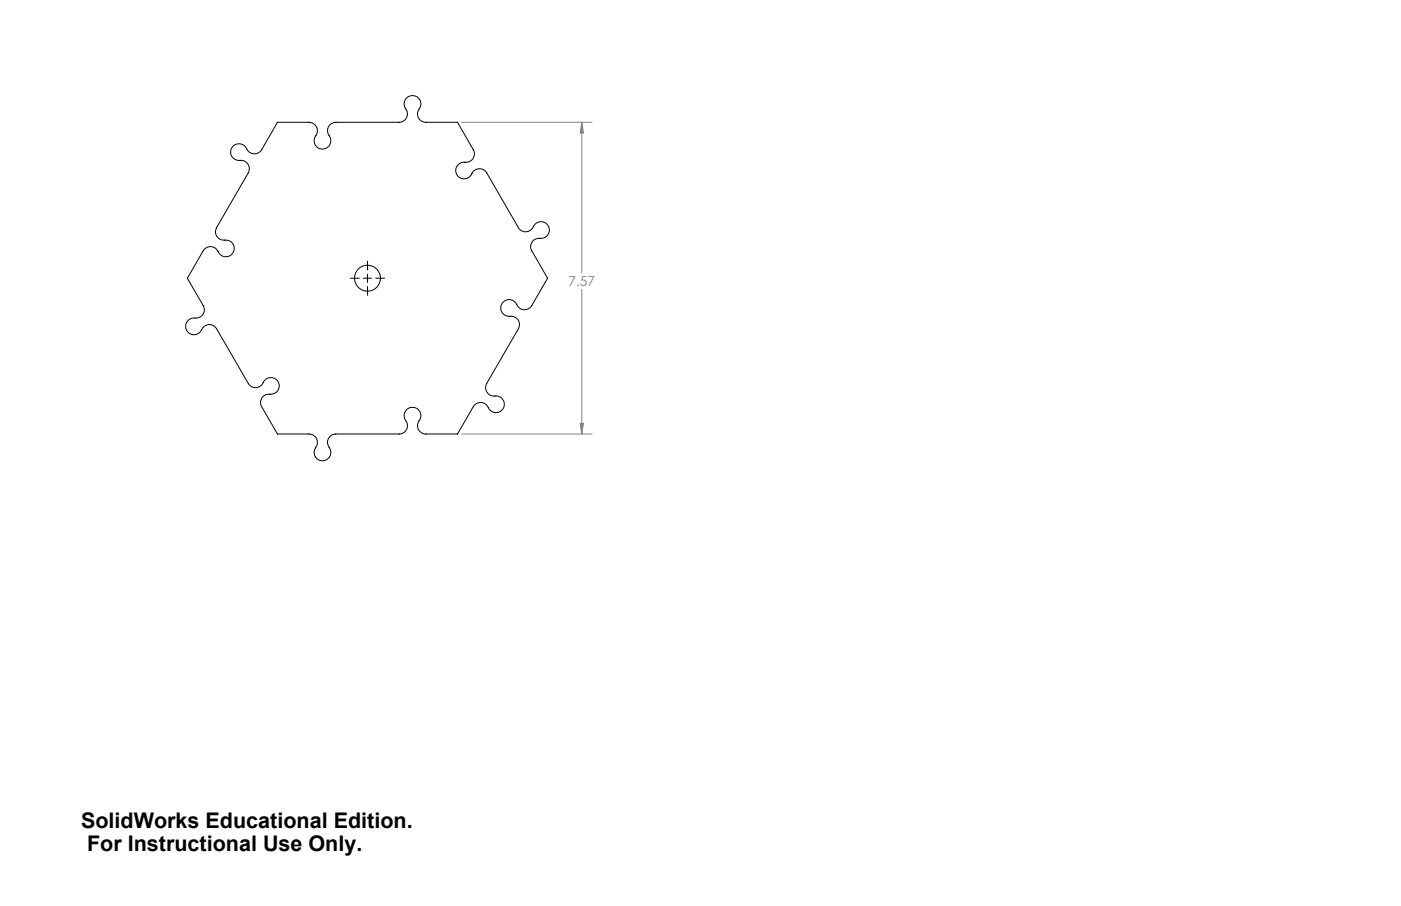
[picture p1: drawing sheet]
<svg xmlns="http://www.w3.org/2000/svg" width="432mm" height="279mm" viewBox="0 0 432 279" stroke-linecap="round" stroke-linejoin="round" font-family="sans-serif">
<path d="M142.3 37.7h40.2M179.3 37.7l.5 3.3h-1zM179.3 37.7v46.5M179.3 89.3v44.5M142.3 133.8h40.2M178.8 130.6h1l-.5 3.2z" fill="none" stroke="#808080" stroke-width=".31"/>
<path d="M108 85.8h2.7M112 85.8h2.5M113.3 80.5v2.8M113.3 84.5v2.6M113.3 88.3v2.8M115.8 85.8h2.7" fill="none" stroke="#000" stroke-width=".31"/>
<path d="M179.3 37.7l.5 3.3h-1zM178.8 130.6h1l-.5 3.2z" fill="#808080"/>
<g fill="none" stroke="#000" stroke-width=".31">
<path d="M71.9 45a2.7 2.7 0 0 1 4.4 1.4 2.6 2.6 0 0 0 4.3-.2l4.9-8.5h9.7a2.68 2.68 0 0 1 2.5 1.7 2.68 2.68 0 0 1-.7 2.9 2.62 2.62 0 0 0 3 3.6 2.62 2.62 0 0 0 1.2-4.5 2.6 2.6 0 0 1 2.3-3.7h20.1a2.69 2.69 0 0 0 1.2-4.6 2.62 2.62 0 0 1 3-3.6 2.62 2.62 0 0 1 1.1 4.6 2.56 2.56 0 0 0 2.4 3.6h9.7l4.9 8.5a2.66 2.66 0 0 1-.3 2.9 2.66 2.66 0 0 1-2.8 .9 2.63 2.63 0 0 0-2.3 2.7 2.63 2.63 0 0 0 2.4 2.6 2.63 2.63 0 0 0 2.8-2.2 2.57 2.57 0 0 1 4.3 .2l10.1 17.4a2.69 2.69 0 0 0 4.5-1.2 2.61 2.61 0 0 1 3.5-.7 2.61 2.61 0 0 1 1 3.3 2.61 2.61 0 0 1-3.2 1.4 2.59 2.59 0 0 0-2 3.9l4.9 8.4-4.9 8.4a2.65 2.65 0 0 1-2.7 1.3 2.65 2.65 0 0 1-2.2-2 2.63 2.63 0 0 0-3.4-.7 2.63 2.63 0 0 0-1.1 3.4 2.63 2.63 0 0 0 3.3 1.3 2.59 2.59 0 0 1 2 3.9l-10 17.4a2.67 2.67 0 0 0 3.3 3.3 2.62 2.62 0 0 1 1.6 4.4 2.62 2.62 0 0 1-4.5-1.3 2.6 2.6 0 0 0-4.3 .2l-4.9 8.4h-9.7a2.65 2.65 0 0 1-2.5-1.6 2.65 2.65 0 0 1 .7-2.9 2.61 2.61 0 0 0-1.2-3.4 2.61 2.61 0 0 0-3.4 .8 2.61 2.61 0 0 0 .5 3.5 2.6 2.6 0 0 1-2.4 3.6l-20.1 .1a2.69 2.69 0 0 0-1.2 4.6 2.63 2.63 0 0 1-1.1 3.3 2.63 2.63 0 0 1-3.4-.8 2.63 2.63 0 0 1 .4-3.5 2.58 2.58 0 0 0-2.4-3.7h-9.7l-4.9-8.4a2.66 2.66 0 0 1 .3-2.9 2.66 2.66 0 0 1 2.8-.9 2.63 2.63 0 0 0 2.3-2.7 2.63 2.63 0 0 0-2.4-2.6 2.63 2.63 0 0 0-2.8 2.2 2.56 2.56 0 0 1-4.3-.2l-10.1-17.4a2.69 2.69 0 0 0-4.5 1.2 2.61 2.61 0 0 1-3.5 .7 2.61 2.61 0 0 1-1-3.4 2.61 2.61 0 0 1 3.3-1.3 2.6 2.6 0 0 0 1.9-3.9l-4.9-8.4 4.9-8.4a2.68 2.68 0 0 1 2.7-1.3 2.68 2.68 0 0 1 2.2 2 2.62 2.62 0 0 0 3.5 .6 2.62 2.62 0 0 0 1-3.3 2.62 2.62 0 0 0-3.3-1.4 2.59 2.59 0 0 1-2-3.8l10-17.4a2.7 2.7 0 0 0-3.3-3.3 2.56 2.56 0 0 1-2.2-1.8 2.56 2.56 0 0 1 .7-2.7z"/>
<circle cx="113.3" cy="85.8" r="4"/>
</g>
<g font-size="6.6">
<text x="25" y="255.3">SolidWorks Educational Edition.</text>
<text x="26.8" y="262.5">For Instructional Use Only.</text>
</g>
<text font-size="4.2" fill="#808080" x="175.2" y="88.3">7.57</text>
</svg>
